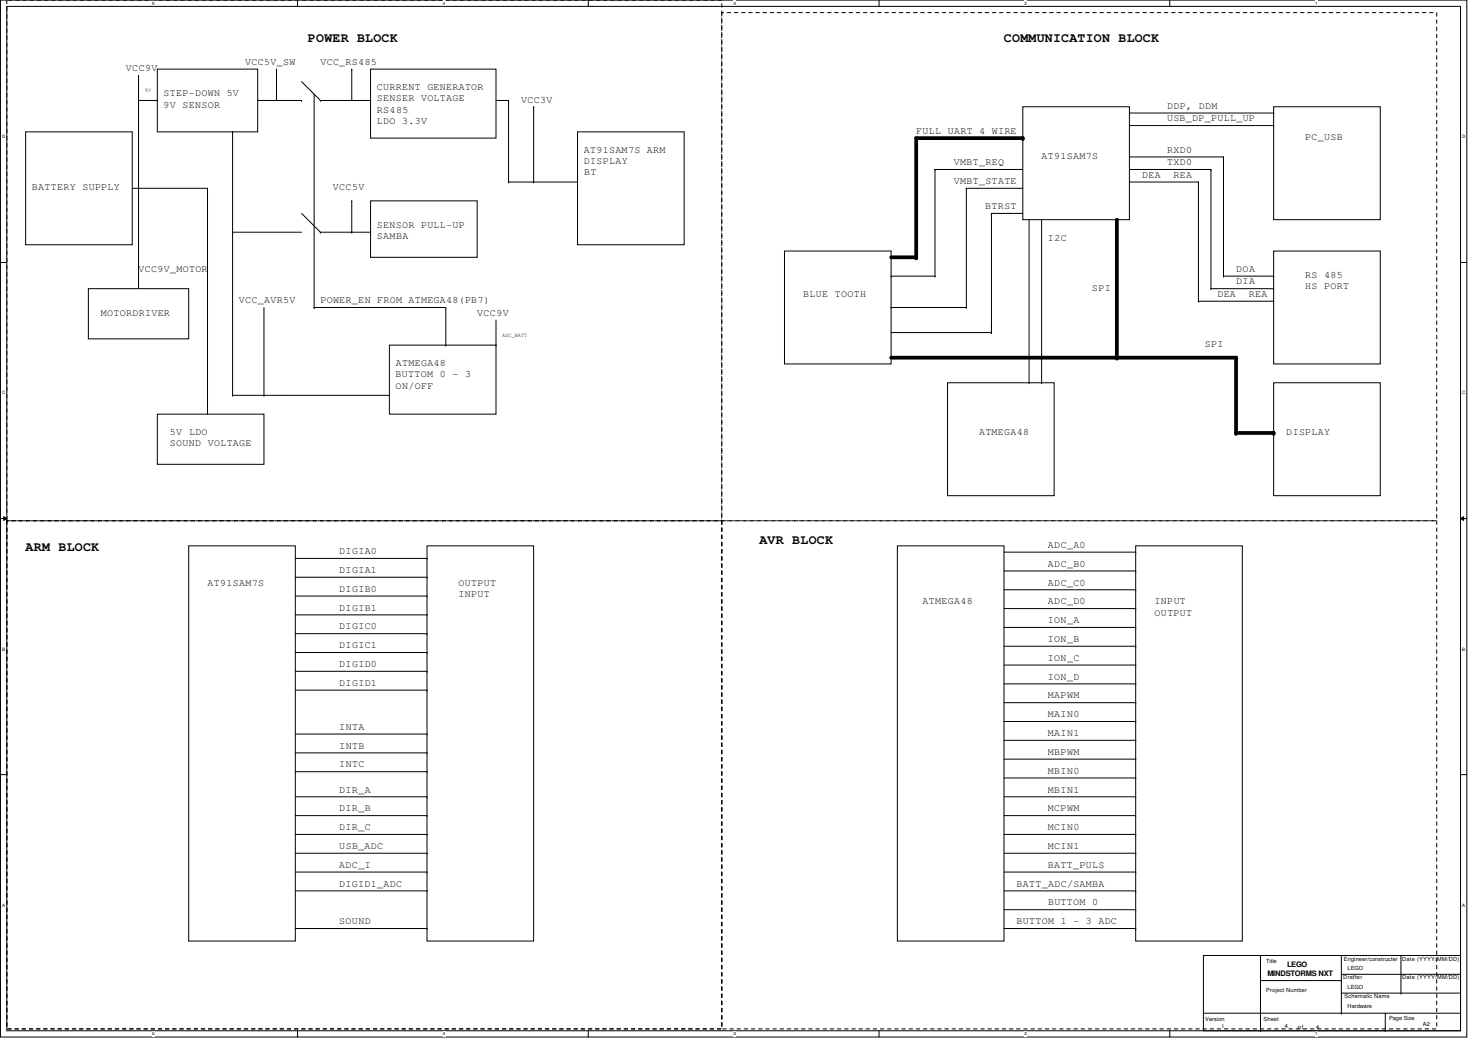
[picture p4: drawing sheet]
<svg xmlns="http://www.w3.org/2000/svg" width="420mm" height="297mm" viewBox="0 0 420 297" stroke-linecap="round" stroke-linejoin="round" font-family="sans-serif">
<path d="M.2 0h415.7v293.9h-415.7zM1.9 1.8h412.2v290.4h-412.2z" fill="none" stroke="#000" stroke-width=".28"/>
<g fill="#fff">
<path d="M43.1 .2h.8v1.4h-.8z"/>
<path d="M43.1 292.3h.8v1.5h-.8z"/>
</g>
<path d="M84.4 0v1.8M84.4 292.2v1.7" fill="none" stroke="#000" stroke-width=".28"/>
<g fill="#fff">
<path d="M125.6 .2h.7v1.4h-.7z"/>
<path d="M125.6 292.3h.7v1.5h-.7z"/>
</g>
<path d="M166.8 0v1.8M166.8 292.2v1.7" fill="none" stroke="#000" stroke-width=".28"/>
<g fill="#fff">
<path d="M208 .2h.7v1.4h-.7z"/>
<path d="M208 292.3h.7v1.5h-.7z"/>
</g>
<path d="M249.2 0v1.8M249.2 292.2v1.7" fill="none" stroke="#000" stroke-width=".28"/>
<g fill="#fff">
<path d="M290.4 .2h.7v1.4h-.7z"/>
<path d="M290.4 292.3h.7v1.5h-.7z"/>
</g>
<path d="M331.6 0v1.8M331.6 292.2v1.7" fill="none" stroke="#000" stroke-width=".28"/>
<g fill="#fff">
<path d="M372.9 .2h.7v1.4h-.7z"/>
<path d="M372.9 292.3h.7v1.5h-.7z"/>
<path d="M.6 38.1h.9v1.4h-.9z"/>
<path d="M414.5 38.1h.9v1.4h-.9z"/>
<path d="M.6 110.7h.9v1.4h-.9z"/>
<path d="M414.5 110.7h.9v1.4h-.9z"/>
</g>
<path d="M.2 74.4h1.7M414.1 74.4h1.8" fill="none" stroke="#000" stroke-width=".28"/>
<g fill="#fff">
<path d="M.6 183.3h.8v1.4h-.8z"/>
<path d="M414.5 183.3h.9v1.4h-.9z"/>
</g>
<path d="M.2 147h1.7M1 146.5l.9 .5-.9 .5zM414.1 147l.9-.5v1zM414.1 147h1.8" fill="none" stroke="#000" stroke-width=".28"/>
<path d="M1 146.5l.9 .5-.9 .5zM414.1 147l.9-.5v1z" fill="#000"/>
<g fill="#fff">
<path d="M.6 255.9h.8v1.4h-.8z"/>
<path d="M414.5 255.9h.9v1.4h-.9z"/>
</g>
<g fill="none" stroke="#000" stroke-width=".28">
<path d="M44.6 19.6h28.5v17.8h-28.5zM78.4 19.6h.1M78.4 19.6v8.9M99.7 19.6h.1M99.7 19.6v8.9M105.1 19.6h35.5v19.5h-35.5zM7.3 37.4h30.2v32h-30.2zM39.3 21.4h.1M39.3 28.5h5.3M39.3 21.4v60.4M44.6 28.5h.1M65.9 37.4h.1"/>
<path d="M65.9 37.4v74.6M73.1 28.5h12.4M85.5 28.5h.1M85.5 23.1l5.3 5.4M89.1 26.7v60.5M90.8 28.5h.1M90.8 28.5h14.3M105.1 28.5h.1M140.6 28.5h3.6M144.2 28.5h.1M144.2 28.5v23.1M151.3 30.3h.1"/>
<path d="M151.3 30.3v21.3M163.7 37.4h30.3v32h-30.3zM290 30.3h30.2v32h-30.2zM320.2 32h40.9M320.2 35.6h40.9M361.1 30.3h30.2v32h-30.2zM361.1 32h.1M361.1 35.6h.1M37.5 53.4h21.3M39.3 53.4h.1M58.8 53.4h.1M58.8 53.4v64"/>
<path d="M99.7 56.9h.1M99.7 56.9v8.9M105.1 56.9h30.2v16h-30.2zM144.2 51.6h.1M144.2 51.6h19.5M151.3 51.6h.1M163.7 51.6h.1M265.1 48h.1M265.1 48h24.9M265.1 48v30.3M274 53.4h.1M274 53.4h16"/>
<path d="M274 53.4v33.8M320.2 44.5h26.7M320.2 48h23.1M320.2 51.6h19.6M339.8 51.6h.1M339.8 51.6v33.8M343.3 48h.1M343.3 48v33.8M346.9 44.5h.1M346.9 44.5v33.8M65.9 65.8h.1M65.9 65.8h19.6"/>
<path d="M85.5 60.5l5.3 5.3M90.8 65.8h.1M90.8 65.8h14.3M99.7 65.8h.1M105.1 65.8h.1M222.4 71.2h30.2v32h-30.2zM252.6 78.3h.1M252.6 78.3h12.5M265.1 78.3h.1M281.1 60.5h.1M281.1 60.5h8.9M281.1 60.5v33.8"/>
<path d="M291.8 62.3v46.2M295.3 62.3v46.2M346.9 78.3h.1M346.9 78.3h14.2M361.1 71.2h30.2v32h-30.2zM361.1 78.3h.1M25 81.8h28.5v14.2h-28.5zM74.8 87.2v24.8M89.1 87.2h.1M89.1 87.2h37.3v10.6M110.4 97.8h30.2v19.6h-30.2zM126.4 97.8h.1"/>
<path d="M140.6 97.8h.1M140.6 90.7v7.1M252.6 87.2h.1M252.6 94.3h28.5M252.6 87.2h21.4M274 87.2h.1M281.1 92.5h.1M281.1 94.3h.1M339.8 85.4h.1M339.8 85.4h21.3M343.3 81.8h.1M343.3 81.8h17.8"/>
<path d="M361.1 81.8h.1M361.1 85.4h.1M44.6 117.4h30.2v14.2h-30.2zM65.9 112h.1M65.9 112h44.5M74.8 112h.1M110.4 112h.1M268.6 108.5h30.3v32h-30.3zM291.8 108.5h.1M295.3 108.5h.1M361.1 108.5h30.2v32h-30.2zM53.5 154.7h30.2v112h-30.2z"/>
<path d="M83.7 158.3h37.4M121.1 154.7h30.2v112h-30.2zM121.1 158.3h.1M254.4 154.7h30.2v112h-30.2zM284.6 156.5h37.4M322 154.7h30.2v112h-30.2zM322 156.5h.1M83.7 163.6h37.4M83.7 168.9h37.4M83.7 174.3h37.4M83.7 179.6h37.4M121.1 163.6h.1"/>
<path d="M121.1 168.9h.1M121.1 174.3h.1M121.1 179.6h.1M284.6 177.8h37.4M284.6 172.5h37.4M284.6 167.2h37.4M284.6 161.8h37.4M322 177.8h.1M322 172.5h.1M322 167.2h.1M322 161.8h.1M83.7 190.3h37.4"/>
<path d="M83.7 195.6h37.4M83.7 184.9h37.4M121.1 190.3h.1M121.1 195.6h.1M121.1 184.9h.1M284.6 188.5h37.4M284.6 193.8h37.4M284.6 183.2h37.4M284.6 199.2h37.4M322 188.5h.1M322 193.8h.1M322 183.2h.1"/>
<path d="M322 199.2h.1M.2 219.6h1.7M83.7 208.1h37.4M83.7 213.4h37.4M83.7 218.7h37.4M121.1 208.1h.1M121.1 213.4h.1M121.1 218.7h.1M284.6 204.5h37.4M284.6 209.8h37.4M284.6 215.2h37.4M322 204.5h.1"/>
<path d="M322 209.8h.1M322 215.2h.1M414.1 219.6h1.8M83.7 225.8h37.4M83.7 231.2h37.4M83.7 236.5h37.4M121.1 225.8h.1M121.1 231.2h.1M121.1 236.5h.1M284.6 225.8h37.4M284.6 231.2h37.4M284.6 236.5h37.4"/>
<path d="M284.6 220.5h37.4M322 231.2h.1M322 236.5h.1M322 225.8h.1M322 220.5h.1M83.7 241.8h37.4M83.7 252.5h37.4M83.7 247.2h37.4M121.1 241.8h.1M121.1 247.2h.1M121.1 252.5h.1M284.6 241.8h37.4"/>
<path d="M284.6 257.8h37.4M284.6 252.5h37.4M284.6 247.2h37.4M322 241.8h.1M322 257.8h.1M322 252.5h.1M322 247.2h.1M83.7 263.2h37.4M121.1 263.2h.1M284.6 263.2h37.4M322 263.2h.1M341.2 270.8h72.9v21.4h-72.9z"/>
<path d="M357.4 270.8v21.4M357.4 277.9h22.9M380.3 277.9h.1M380.3 276.2h33.8M380.3 270.8v16.4M397.2 270.8v10.7M414.1 276.2h.1M341.2 287.2h72.9M357.4 292.2h.1M380.3 287.2h.1M380.3 281.5h33.8M392.7 292.2h.1"/>
<path d="M392.7 287.2v5M397.2 281.5h.1M414.1 287.2h.1M414.1 281.5h.1"/>
</g>
<path d="M290 39.1h-30.3v33.8h-7.1M316.6 62.3v39.1M252.6 101.4h97.8v21.3h10.7" fill="none" stroke="#000" stroke-width="1.1"/>
<g fill="#000">
<circle cx="290" cy="39.1" r=".53"/>
<circle cx="259.7" cy="72.9" r=".53"/>
<circle cx="316.6" cy="101.4" r=".53"/>
<circle cx="350.4" cy="101.4" r=".53"/>
<circle cx="350.4" cy="122.7" r=".53"/>
<circle cx="361.1" cy="122.7" r=".53"/>
</g>
<path d="M1.9 0h202.7v147.6h-202.7zM204.6 3.6h202.7v144h-202.7zM1.9 147.6h202.7v144h-202.7zM204.6 147.6h202.7v144h-202.7z" fill="none" stroke="#000" stroke-width=".28" stroke-dasharray="1 1 1 1 1 1 1 1"/>
<g font-size="3.7">
<text x="87.3" y="12">POWER BLOCK</text>
<text x="284.6" y="12">COMMUNICATION BLOCK</text>
<text x="215.3" y="154.3">AVR BLOCK</text>
<text x="7.3" y="156">ARM BLOCK</text>
</g>
<g font-size="2.8">
<text x="35.7" y="20.2">VCC9V</text>
<text x="69.5" y="18.4">VCC5V_SW</text>
<text x="90.8" y="18.4">VCC_RS485</text>
<text x="46.4" y="27.3">STEP-DOWN 5V</text>
<text x="106.8" y="25.5">CURRENT GENERATOR</text>
<text x="106.8" y="28.7">SENSER VOLTAGE</text>
<text x="147.7" y="29.1">VCC3V</text>
<text x="46.4" y="30.5">9V SENSOR</text>
<text x="106.8" y="31.9">RS485</text>
<text x="106.9" y="35.1">LDO 3.3V</text>
<text x="330.9" y="34.4">USB_DP_PULL_UP</text>
<text x="330.9" y="30.8">DDP, DDM</text>
<text x="259.7" y="38">FULL UART 4 WIRE</text>
<text x="370" y="39.7">PC_USB</text>
<text x="165.5" y="43.3">AT91SAM7S ARM</text>
<text x="165.5" y="46.5">DISPLAY</text>
<text x="270.5" y="46.8">VMBT_REQ</text>
<text x="295.3" y="45.1">AT91SAM7S</text>
<text x="330.9" y="43.3">RXD0</text>
<text x="330.9" y="46.8">TXD0</text>
<text x="9" y="54">BATTERY SUPPLY</text>
<text x="94.4" y="54">VCC5V</text>
<text x="165.6" y="49.7">BT</text>
<text x="270.4" y="52.2">VMBT_STATE</text>
<text x="323.8" y="50.4">DEA</text>
<text x="332.7" y="50.4">REA</text>
<text x="279.3" y="59.3">BTRST</text>
<text x="106.8" y="64.6">SENSOR PULL-UP</text>
<text x="106.8" y="67.8">SAMBA</text>
<text x="297.1" y="68.2">I2C</text>
<text x="39.3" y="77.1">VCC9V_MOTOR</text>
<text x="350.4" y="77.1">DOA</text>
<text x="309.5" y="82.4">SPI</text>
<text x="350.4" y="80.6">DIA</text>
<text x="370" y="78.8">RS 485</text>
<text x="370" y="82.1">HS PORT</text>
<text x="28.6" y="89.5">MOTORDRIVER</text>
<text x="67.7" y="86">VCC_AVR5V</text>
<text x="90.8" y="86">POWER_EN FROM ATMEGA48(PB7)</text>
<text x="135.3" y="89.5">VCC9V</text>
<text x="227.7" y="84.2">BLUE TOOTH</text>
<text x="345.1" y="84.2">DEA</text>
<text x="354.1" y="84.2">REA</text>
<text x="341.5" y="98.4">SPI</text>
<text x="112.2" y="106.9">BUTTOM 0 - 3</text>
<text x="112.2" y="103.7">ATMEGA48</text>
<text x="112.2" y="110.2">ON/OFF</text>
<text x="48.2" y="123.3">5V LDO</text>
<text x="277.6" y="123.3">ATMEGA48</text>
<text x="364.6" y="123.3">DISPLAY</text>
<text x="48.2" y="126.5">SOUND VOLTAGE</text>
<text x="297.1" y="155.3">ADC_A0</text>
<text x="96.2" y="157.1">DIGIA0</text>
<text x="297.1" y="160.6">ADC_B0</text>
<text x="58.8" y="166">AT91SAM7S</text>
<text x="96.2" y="162.4">DIGIA1</text>
<text x="96.2" y="167.7">DIGIB0</text>
<text x="130" y="166">OUTPUT</text>
<text x="297.1" y="166">ADC_C0</text>
<text x="96.2" y="173.1">DIGIB1</text>
<text x="130" y="169.2">INPUT</text>
<text x="261.6" y="171.3">ATMEGA48</text>
<text x="297.1" y="171.3">ADC_D0</text>
<text x="327.3" y="171.3">INPUT</text>
<text x="96.2" y="178.4">DIGIC0</text>
<text x="297.1" y="176.6">ION_A</text>
<text x="327.3" y="174.5">OUTPUT</text>
<text x="96.2" y="183.7">DIGIC1</text>
<text x="297.1" y="182">ION_B</text>
<text x="96.2" y="189.1">DIGID0</text>
<text x="297.1" y="187.3">ION_C</text>
<text x="96.2" y="194.4">DIGID1</text>
<text x="297.1" y="198">MAPWM</text>
<text x="297.1" y="192.6">ION_D</text>
<text x="297.1" y="203.3">MAIN0</text>
<text x="96.2" y="206.9">INTA</text>
<text x="297.1" y="208.6">MAIN1</text>
<text x="96.2" y="212.2">INTB</text>
<text x="297.1" y="214">MBPWM</text>
<text x="96.2" y="217.5">INTC</text>
<text x="297.1" y="219.3">MBIN0</text>
<text x="96.2" y="224.6">DIR_A</text>
<text x="297.1" y="224.6">MBIN1</text>
<text x="96.2" y="230">DIR_B</text>
<text x="297.1" y="230">MCPWM</text>
<text x="96.2" y="235.3">DIR_C</text>
<text x="297.1" y="235.3">MCIN0</text>
<text x="96.2" y="246">ADC_I</text>
<text x="96.2" y="240.6">USB_ADC</text>
<text x="297.1" y="240.6">MCIN1</text>
<text x="297.1" y="246">BATT_PULS</text>
<text x="96.2" y="251.3">DIGID1_ADC</text>
<text x="288.2" y="251.3">BATT_ADC/SAMBA</text>
<text x="297.1" y="256.6">BUTTOM 0</text>
<text x="96.2" y="262">SOUND</text>
<text x="288.2" y="262">BUTTOM 1 - 3 ADC</text>
</g>
<g font-size="2.1">
<text x="364.9" y="274">LEGO</text>
<text x="359.3" y="276.5">MINDSTORMS NXT</text>
</g>
<g font-size="1.6">
<text x="41.1" y="26.2">9V</text>
<text x="142.4" y="95.5">ADC_BATT</text>
<text x="359" y="273">Title</text>
<text x="381" y="272.3">Engineer/constructer</text>
<text x="382.1" y="274.9">LEGO</text>
<text x="397.5" y="272.3">Date (YYYY/MM/DD)</text>
<text x="359" y="281.1">Project Number</text>
<text x="380.8" y="277.6">Drafter</text>
<text x="382.1" y="280.3">LEGO</text>
<text x="397.5" y="277.6">Date (YYYY/MM/DD)</text>
<text x="381.2" y="282.9">Schematic Name</text>
<text x="382.1" y="285.6">Hardware</text>
<text x="341.7" y="289.3">Version</text>
<text x="346.5" y="291.5">I</text>
<text x="358.3" y="289.3">Sheet</text>
<text x="364.3" y="291.5">4</text>
<text x="368" y="291.6">of</text>
<text x="373.2" y="291.6">4</text>
<text x="393.8" y="289">Page Size</text>
<text x="403.4" y="290.9">A2</text>
</g>
<g font-size="1.3">
<text x="43.1" y="1.3">5</text>
<text x="125.6" y="1.3">4</text>
<text x="208" y="1.3">3</text>
<text x="290.4" y="1.3">2</text>
<text x="372.8" y="1.3">1</text>
<text x=".6" y="39.2">D</text>
<text x="414.5" y="39.2">D</text>
<text x=".6" y="111.8">C</text>
<text x="414.5" y="111.8">C</text>
<text x=".6" y="184.4">B</text>
<text x="414.5" y="184.4">B</text>
<text x=".6" y="257">A</text>
<text x="414.5" y="257">A</text>
<text x="43.1" y="293.5">5</text>
<text x="125.6" y="293.5">4</text>
<text x="208" y="293.5">3</text>
<text x="290.4" y="293.5">2</text>
<text x="372.8" y="293.5">1</text>
</g>
</svg>
